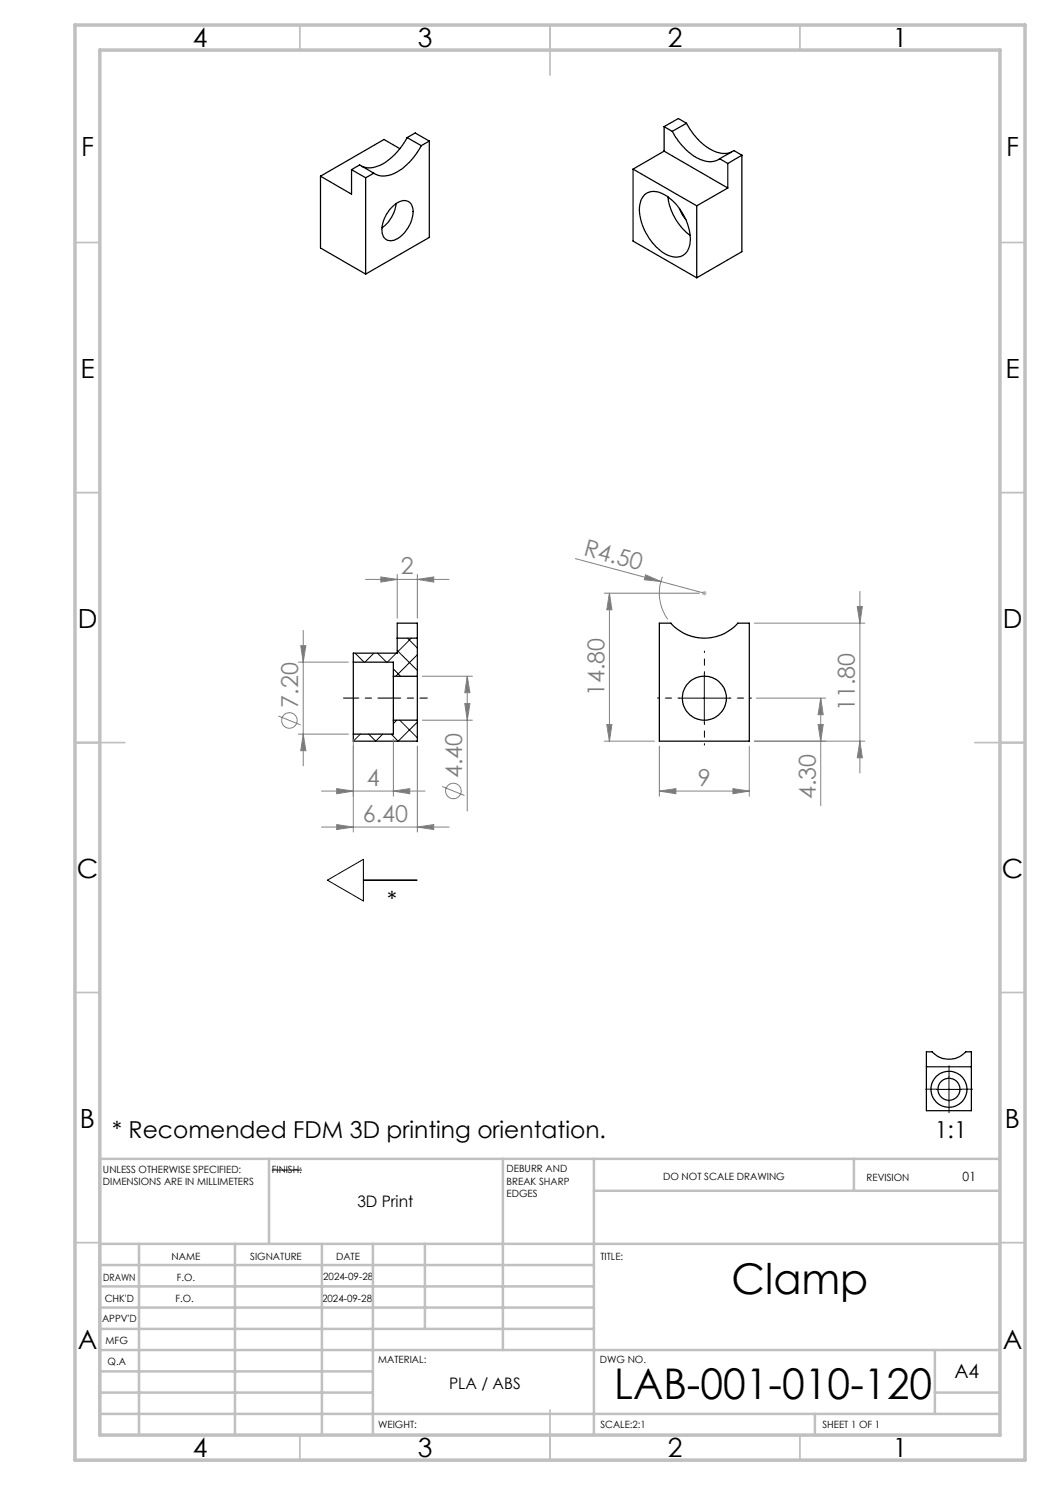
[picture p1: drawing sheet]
<svg xmlns="http://www.w3.org/2000/svg" width="210mm" height="297mm" viewBox="0 0 210 297" stroke-linecap="round" stroke-linejoin="round" font-family="sans-serif">
<g fill="none" stroke="#000" stroke-width=".25">
<path d="M64.1 35.2v14.4l9 5.2M70.3 33.9l2.8 1.7M70.3 33.9l1.6-.9 2.9 1.6M70.3 33.9v4.9l-6.2-3.6M73.1 35.6v19.2M74.8 34.6l-1.7 1M80 29.7l-3.2-1.8-12.7 7.3M81.4 27.5a11.7 11.7 0 0 1-6.5 5.9 3.8 3.8 0 0 1-2.5-.1M81.4 27.5l2.8 1.6M81.4 27.5l1.6-.9 2.9 1.6M84.2 29.1a11.2 11.2 0 0 1-6.8 6 3.7 3.7 0 0 1-2.6-.5M85.9 28.2v19.3l-12.8 7.3"/>
<path d="M85.9 28.2l-1.7 .9M126.6 33.8v14.4l12.7 7.4M126.6 33.8l12.7 7.4M128.8 39.1a3.3 3.3 0 0 1 4.4 0 10.9 10.9 0 0 1 4.8 9.8 2.88 2.88 0 0 1-4.5 2.1 10.9 10.9 0 0 1-5.5-10 3.6 3.6 0 0 1 .8-1.9zM132.8 30.2l12.8 7.4M132.8 30.2l-6.2 3.6M132.8 25.3v4.9M132.8 25.3l1.6 1M133.6 39.4a11.4 11.4 0 0 0 4.4 7.7M134.4 26.3a11.7 11.7 0 0 0 6.6 5.9 3.6 3.6 0 0 0 2.9-.5M137.3 24.7a10.8 10.8 0 0 0 7.1 6h1.2l.7-.3M137.3 24.7l-2.9 1.6"/>
<path d="M137.3 24.7l-1.6-1-2.9 1.6M143.9 31.7l1.7 1M145.6 32.7v4.9M145.6 37.6l-6.3 3.6M148.4 31l-2.8 1.7M148.4 31v19.3l-9.1 5.3M148.4 31l-1.6-.9-2.9 1.6M78 41.8a3.5 3.5 0 0 1 3.5-1.6 2.72 2.72 0 0 1 .9 3.5 5.9 5.9 0 0 1-4.2 4.5 1.9 1.9 0 0 1-1.8-2.5l.5-2zM79.2 40.7a6.9 6.9 0 0 1-2.8 4.9M135.9 41.7l.5 1.2 .8 1M139.3 41.2v14.4M70.7 132.4v14.4"/>
<path d="M70.7 132.4h8v2.9M78.7 135.3v8.7M78.7 135.3h4.8M79.4 127.6v-3h4.1v3M79.4 127.6v3h-8.7v1.8M79.4 127.6h4.1M83.5 135.3v8.7M83.5 127.6v7.7M131.9 124.6h2.3a9 9 0 0 0 13.4 0h2.3v23.6h-18zM78.7 144h4.8M78.7 144v2.8h-8M83.5 144v4.2h-12.8v-1.4"/>
<path d="M185.3 210.4h1.1a4.5 4.5 0 0 0 6.7 0h1.2v11.7h-9zM185.3 213.4h9"/>
<circle cx="140.9" cy="139.6" r="4.4"/>
<circle cx="189.8" cy="217.8" r="2.2"/>
<circle cx="189.8" cy="217.9" r="3.6"/>
</g>
<g fill="none" stroke="#000" stroke-width=".2">
<path d="M71 130.6l1.8 1.8M74.8 130.6l-1.8 1.8M75.5 130.6l1.8 1.8M78.7 133.8l1.4 1.5M79.3 130.6l-1.8 1.8M79.4 130.1l4.1 4M81.5 127.6l2 2M82.3 127.6l-2.9 2.9M83.5 130.9l-4.3 4.4M135.9 139.6h10M140.9 134.7v9.9M72.1 146.8l-1.4 1.4"/>
<path d="M73.7 146.8l1.4 1.4 1.5-1.4M79.3 144l-.6 .7M79.9 144l3.6 3.6M83.5 144.4l-3.9 3.8-1.4-1.4M65.5 176l7.2-4.1v8.3zM72.7 176h10.7M187.3 217.9h5M189.8 215.4v4.9M54.4 234h6"/>
</g>
<g fill="none" stroke="#808080" stroke-width=".2">
<path d="M73.1 115.9h16.7M76.2 115.4l3.2 .5-3.2 .5zM79.4 114.9v8.7M83.5 115.9l3.2-.5v1zM83.5 114.9v8.7M115.1 111.7l17.1 4.6M120.9 118.6h19M121.9 118.6l.5 3.4h-1zM121.9 118.6v29.6M129.1 115l3.1 1.3-3.3-.3zM132.2 116.3l8.7 2.3M132.5 115.4a8.9 8.9 0 0 0 1 8.5"/>
<path d="M172 118.3v36.3M59.7 132.4h10M60.1 129.1h1.1l-.6 3.3zM60.6 126.1v27.1M84.5 135.3h10M93.5 135.3l.5 3.2h-1zM93.5 135.3v26.9M150.9 124.6h22.1M151.3 139.6h13.8M164.1 139.6l.5 3.3h-1zM164.1 139.6v21.5M171.4 121.3h1.1l-.5 3.3z"/>
<path d="M55.7 143.2l4.4 1.8M59.7 146.8h10M60.6 146.8l.6 3.3h-1.1zM64.3 158.2h20.7M67.3 157.7l3.4 .5-3.4 .5zM70.7 147.8v18.6M78.7 158.2l3.3-.5v1zM78.7 147.8v11.4M83.5 149.2v17.2M84.5 144h10M88.4 157.3l4.5 1.8M93 140.7h1l-.5 3.3z"/>
<path d="M120.9 148.2h10M121.4 144.9h1l-.5 3.3zM131.9 158.2l3.3-.5v1zM131.9 158.2h18M131.9 149.2v10M146.6 157.7l3.3 .5-3.3 .5zM149.9 149.2v10M163.6 144.9h1l-.5 3.3zM172 148.2l.5 3.3h-1.1zM173 148.2h-22.1M64.3 165.4h25.5M67.3 164.9l3.4 .5-3.4 .5z"/>
<path d="M83.5 165.4l3.2-.5v1z"/>
<circle cx="57.9" cy="144.1" r="1.55"/>
<circle cx="90.7" cy="158.2" r="1.56"/>
</g>
<path d="M140.4 118.6h1M140.5 118.3l.7 .7M140.9 118.1v1M141.2 118.3l-.7 .7" fill="none" stroke="#c0c0c0" stroke-width=".2"/>
<path d="M187.3 217.8h-2.2M189.8 215.3v-2.2M192.3 217.8h2.2M189.8 220.3v2.2" fill="none" stroke="#000" stroke-width=".2" stroke-dasharray="15.2 1.3 1.3 1.3"/>
<path d="M78.7 139.6h-10" fill="none" stroke="#000" stroke-width=".2" stroke-dasharray="15.2 1.3 1.3 1.3" stroke-dashoffset="12.1"/>
<path d="M85.5 139.6h-6.8" fill="none" stroke="#000" stroke-width=".2" stroke-dasharray="15.2 1.3 1.3 1.3" stroke-dashoffset="13.7"/>
<path d="M135.9 139.6h-4.4M140.9 134.6v-4.4M145.9 139.6h4.4M140.9 144.6v4.4" fill="none" stroke="#000" stroke-width=".2" stroke-dasharray="15.2 1.3 1.3 1.3" stroke-dashoffset="14.9"/>
<g fill="none" stroke="#c0c0c0" stroke-width=".35">
<path d="M60 5v5M110 5v10M160 5v5M15 48.5h5M200 48.5h5M15 98.5h5M200 98.5h5M15 148.5h10M195 148.5h10M15 198.5h5M200 198.5h5M15 248.5h5"/>
<path d="M200 248.5h5M60 287v5M110 282v10M160 287v5"/>
</g>
<g fill="none" stroke="#c0c0c0" stroke-width=".5">
<path d="M53.8 231.8v17M100.6 231.8v38.2M118.8 231.8v55.2M118.8 238.2h81.2M170.8 231.8v6.4M200 231.8h-180v55.2M20 248.8h180M20 257.3h98.8M20 253h98.8M27.8 248.8v38.2M47 248.8v38.2M64.4 248.8v38.2"/>
<path d="M74.6 248.8v38.2M85 248.8v17M20 265.8h98.8M20 261.5h98.8M20 278.5h54.6M20 274.3h54.6M20 270h180M187 278.5h13M187 270v12.8M20 282.8h180M163 282.8v4.2"/>
</g>
<path d="M15 5h190v287h-190zM20 10h180v277h-180z" fill="none" stroke="#c0c0c0" stroke-width=".7"/>
<g fill="#808080">
<path d="M129.1 115l3.1 1.3-3.3-.3z"/>
<path d="M121.9 118.6l.5 3.4h-1zM121.4 144.9h1l-.5 3.3z"/>
<path d="M78.7 158.2l3.3-.5v1zM67.3 157.7l3.4 .5-3.4 .5zM83.5 115.9l3.2-.5v1zM76.2 115.4l3.2 .5-3.2 .5z"/>
<path d="M67.3 164.9l3.4 .5-3.4 .5zM83.5 165.4l3.2-.5v1zM131.9 158.2l3.3-.5v1zM146.6 157.7l3.3 .5-3.3 .5z"/>
<path d="M172 148.2l.5 3.3h-1.1zM171.4 121.3h1.1l-.5 3.3z"/>
<path d="M60.1 129.1h1.1l-.6 3.3zM60.6 146.8l.6 3.3h-1.1zM93.5 135.3l.5 3.2h-1zM93 140.7h1l-.5 3.3zM164.1 139.6l.5 3.3h-1zM163.6 144.9h1l-.5 3.3z"/>
</g>
<g font-size="8.5">
<text x="146.3" y="258.8">Clamp</text>
<text x="122.8" y="279.7">LAB-001-010-120</text>
</g>
<g font-size="5.3">
<text x="38.5" y="9.5">4</text>
<text x="83.5" y="9.5">3</text>
<text x="133.6" y="9.5">2</text>
<text x="178.6" y="9.5">1</text>
<text x="16.2" y="31.3">F</text>
<text x="201.2" y="31.3">F</text>
<text x="16.1" y="75.5">E</text>
<text x="201.1" y="75.5">E</text>
<text x="15.5" y="125.5">D</text>
<text x="200.5" y="125.5">D</text>
<text x="15.4" y="175.5">C</text>
<text x="200.4" y="175.5">C</text>
<text x="16" y="225.5">B</text>
<text x="201" y="225.5">B</text>
<text x="15.5" y="269.8">A</text>
<text x="200.5" y="269.8">A</text>
<text x="38.5" y="291.5">4</text>
<text x="83.5" y="291.5">3</text>
<text x="133.6" y="291.5">2</text>
<text x="178.6" y="291.5">1</text>
</g>
<g font-size="4.7" fill="#808080">
<text x="116.6" y="111.1" transform="rotate(15 116.6 111.1)">R4.50</text>
<text x="80.2" y="114.9">2</text>
<text x="59.6" y="141.5" transform="rotate(-90 59.6 141.5)">7.20</text>
<text x="120.9" y="139.2" transform="rotate(-90 120.9 139.2)">14.80</text>
<text x="171" y="142.2" transform="rotate(-90 171 142.2)">11.80</text>
<text x="92.4" y="155.6" transform="rotate(-90 92.4 155.6)">4.40</text>
<text x="73.4" y="157.2">4</text>
<text x="139.6" y="157.2">9</text>
<text x="163.1" y="159.8" transform="rotate(-90 163.1 159.8)">4.30</text>
<text x="72.6" y="164.4">6.40</text>
</g>
<g font-size="4.7">
<text x="77.4" y="181.7">*</text>
<text x="22.5" y="227.7">* Recomended FDM 3D printing orientation.</text>
<text x="186.9" y="227.7">1:1</text>
</g>
<text font-size="3.9" x="190.9" y="275.5">A4</text>
<g font-size="3.2">
<text x="71.5" y="241.4">3D Print</text>
<text x="89.8" y="277.9">PLA / ABS</text>
</g>
<text font-size="2.5" x="192.5" y="236.1">01</text>
<g font-size="2">
<text x="20.6" y="234.6">UNLESS OTHERWISE SPECIFIED:</text>
<text x="20.6" y="237.1">DIMENSIONS ARE IN MILLIMETERS</text>
<text x="54.4" y="234.6">FINISH:</text>
<text x="101.3" y="234.5">DEBURR AND</text>
<text x="101.3" y="237">BREAK SHARP</text>
<text x="101.3" y="239.5">EDGES</text>
<text x="132.6" y="236">DO NOT SCALE DRAWING</text>
<text x="173.3" y="236.2">REVISION</text>
<text x="34.3" y="252">NAME</text>
<text x="50" y="251.9">SIGNATURE</text>
<text x="67.2" y="251.9">DATE</text>
<text x="120.1" y="251.9">TITLE:</text>
<text x="20.6" y="256.1">DRAWN</text>
<text x="35.3" y="256.1">F.O.</text>
<text x="64.6" y="255.9">2024-09-28</text>
<text x="20.9" y="260.3">CHK'D</text>
<text x="35.1" y="260.3">F.O.</text>
<text x="64.4" y="260.3">2024-09-28</text>
<text x="20.4" y="264.4">APPV'D</text>
<text x="21.1" y="268.8">MFG</text>
<text x="21.5" y="273">Q.A</text>
<text x="75.6" y="272.5">MATERIAL:</text>
<text x="120" y="272.5">DWG NO.</text>
<text x="75.6" y="285.5">WEIGHT:</text>
<text x="120.1" y="285.6">SCALE:2:1</text>
<text x="164.5" y="285.6">SHEET 1 OF 1</text>
</g>
</svg>
